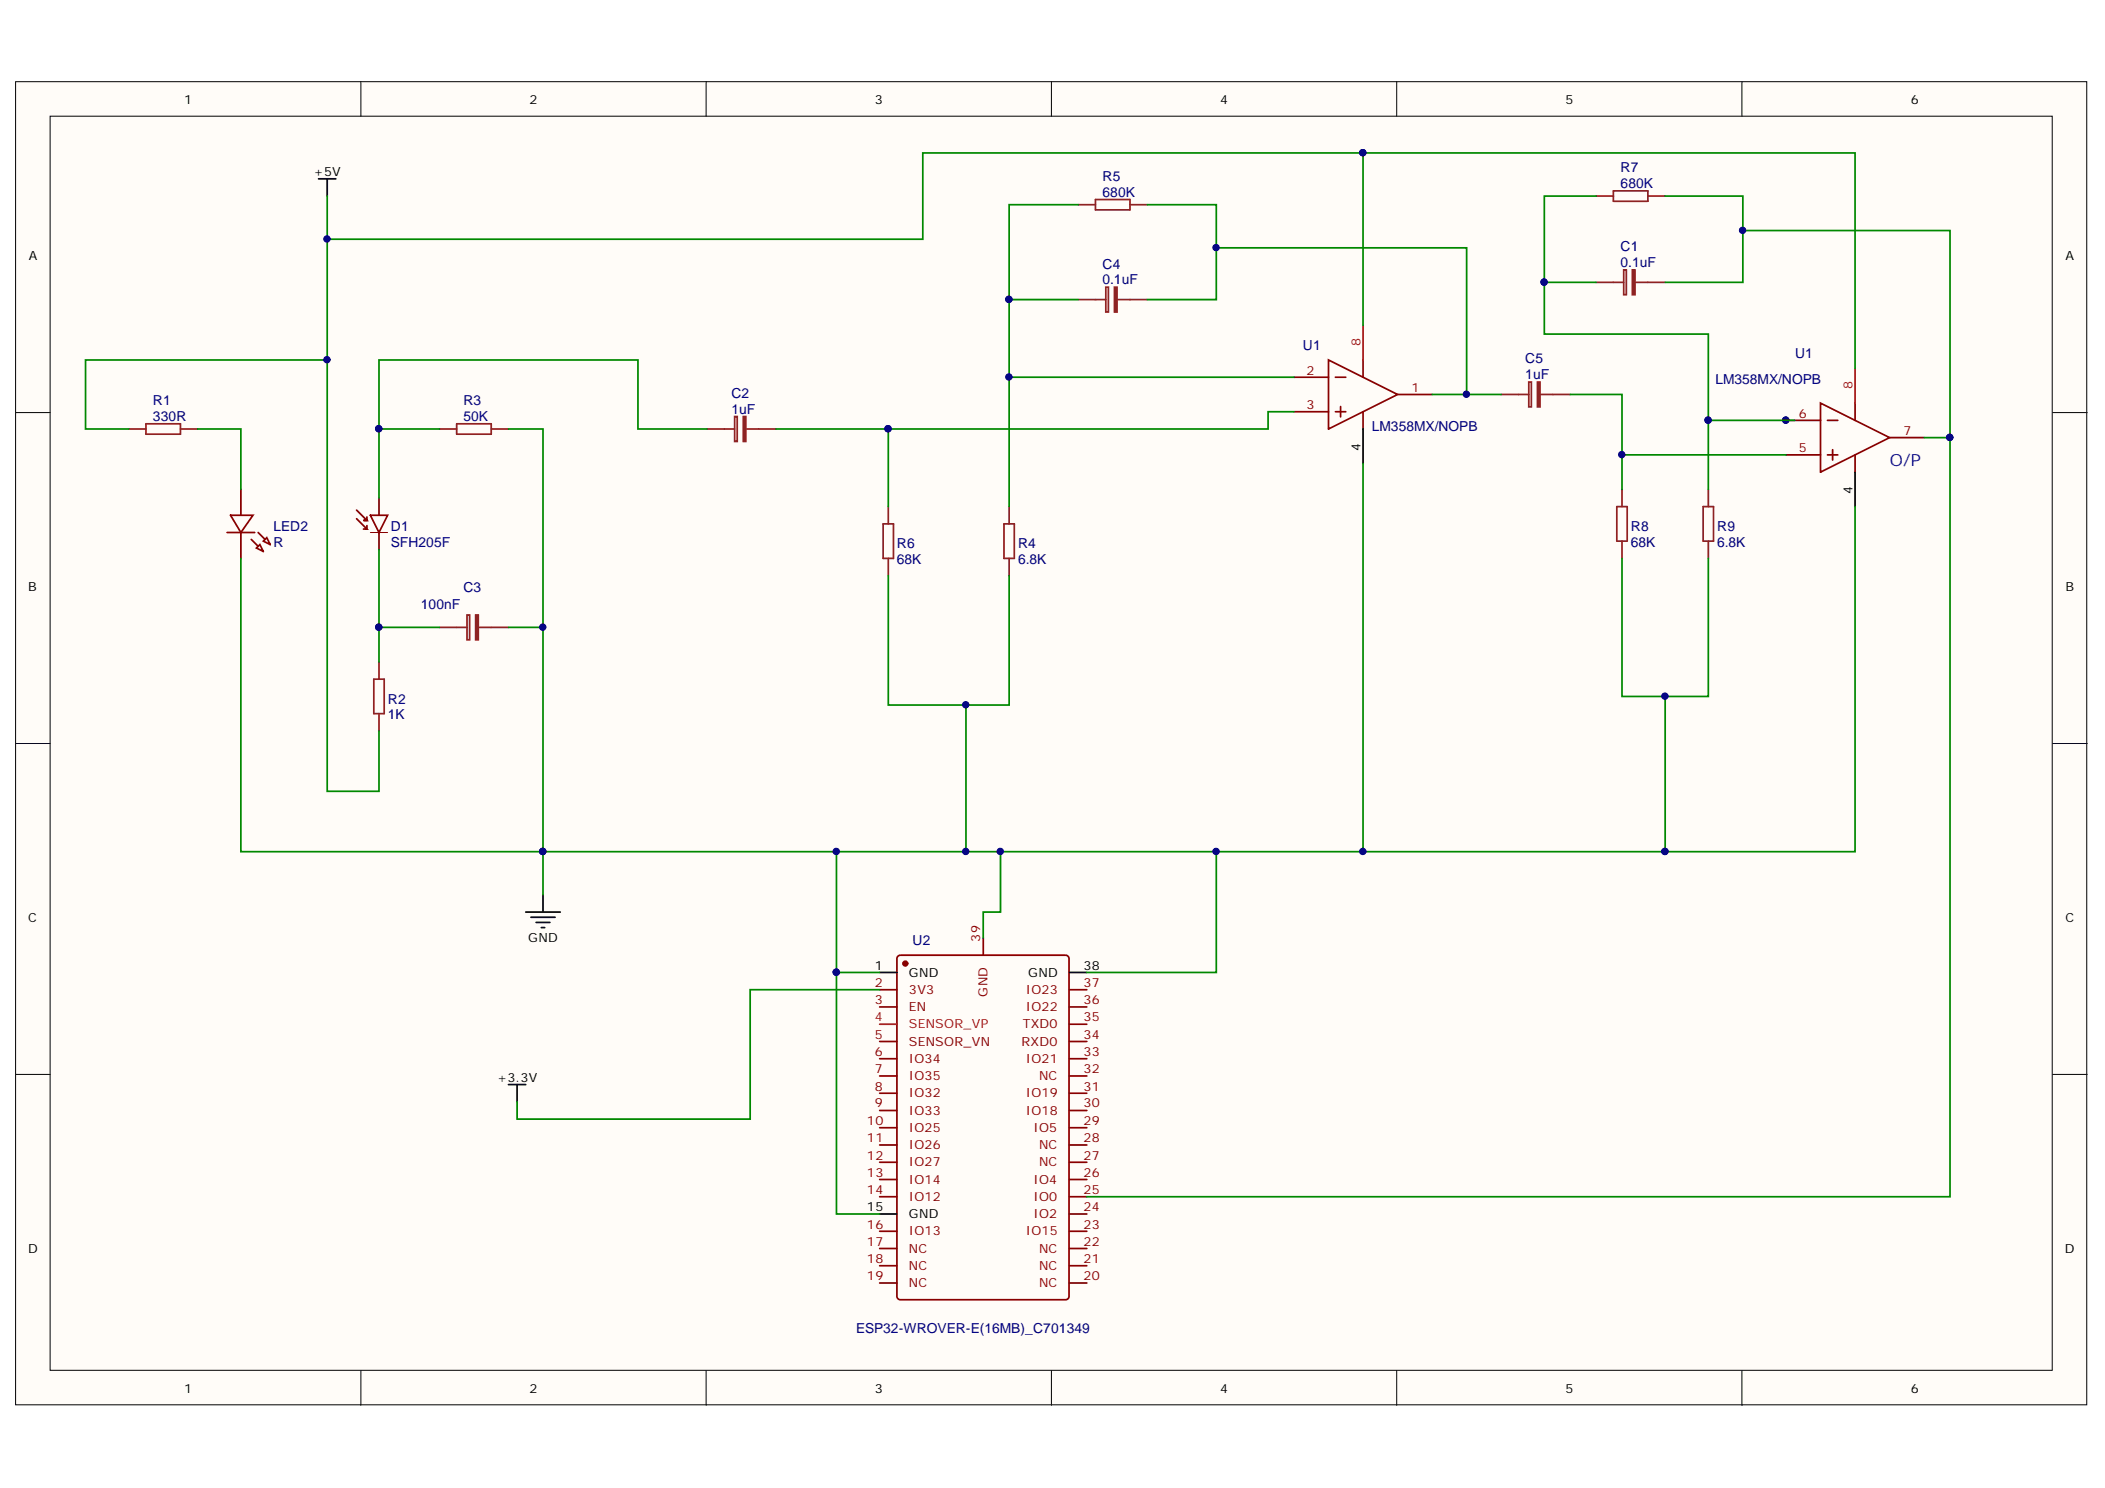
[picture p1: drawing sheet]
# Altium schematic sheet Non-invasive glucose monitoring system.schdoc
size 304 x 194 mm

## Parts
(Parts that share a designator on the sheet are numbered #1, #2 ... from top to bottom, then left to right.)
C1  0.1uF  [CAP-D3.0×F1.5]
C2  1uF  [CAP-D3.0×F1.5]
C3  100nF  [CAP-D3.0×F1.5]
C4  0.1uF  [CAP-D3.0×F1.5]
C5  1uF  [CAP-D3.0×F1.5]
D1  SFH205F  [PHOTODIODE_SFH205]
LED2  R  [LED-TH_BD3.0_RED]
R1  330R  [RTH025W]
R2  1K  [RTH025W]
R3  50K  [RTH025W]
R4  6.8K  [RTH025W]
R5  680K  [RTH025W]
R6  68K  [RTH025W]
R7  680K  [RTH025W]
R8  68K  [RTH025W]
R9  6.8K  [RTH025W]
U1#1  LM358MX/NOPB  [SOIC-8_L4.9-W3.9-P1.27-LS6.0-BL]
U1#2  LM358MX/NOPB  [SOIC-8_L4.9-W3.9-P1.27-LS6.0-BL]
U2  ESP32-WROVER-E(16MB)_C701349  [WIFI-SMD_ESP32-WROVER-E]

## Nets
+3.3V: U2.2(3V3)
+5V: R1.1 R2.1 U1#1.8(V+) U1#2.8(V+)
GND: C3.2 LED2.2 R3.2 R4.1 R6.1 R8.1 R9.1 U1#1.4(GND) U1#2.4(GND) U2.1(GND) U2.15(GND) U2.38(GND) U2.39(GND)
NetC1_1: C1.1 R7.1 R9.2 U1#2.6(INB-)
NetC1_2: C1.2 R7.2 U1#2.7(OUTB) U2.25(IO0)
NetC2_1: C2.1 D1.2(A) R3.1
NetC2_2: C2.2 R6.2 U1#1.3(INA+)
NetC3_1: C3.1 D1.1(K) R2.2
NetC4_1: C4.1 R4.2 R5.1 U1#1.2(INA-)
NetC4_2: C4.2 C5.1 R5.2 U1#1.1(OUTA)
NetC5_2: C5.2 R8.2 U1#2.5(INB+)
NetLED2_1: LED2.1 R1.2

Not connected (* = marked no-connect by the designer): U2 3(EN) 4(SENSOR_VP) 5(SENSOR_VN) 6(IO34) 7(IO35) 8(IO32) 9(IO33) 10(IO25) 11(IO26) 12(IO27) 13(IO14) 14(IO12) 16(IO13) 17(NC) 18(NC) 19(NC) 20(NC) 21(NC) 22(NC) 23(IO15) 24(IO2) 26(IO4) 27(NC) 28(NC) 29(IO5) 30(IO18) 31(IO19) 32(NC) 33(IO21) 34(RXD0) 35(TXD0) 36(IO22) 37(IO23)

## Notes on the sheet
- (near U1#2) O/P
